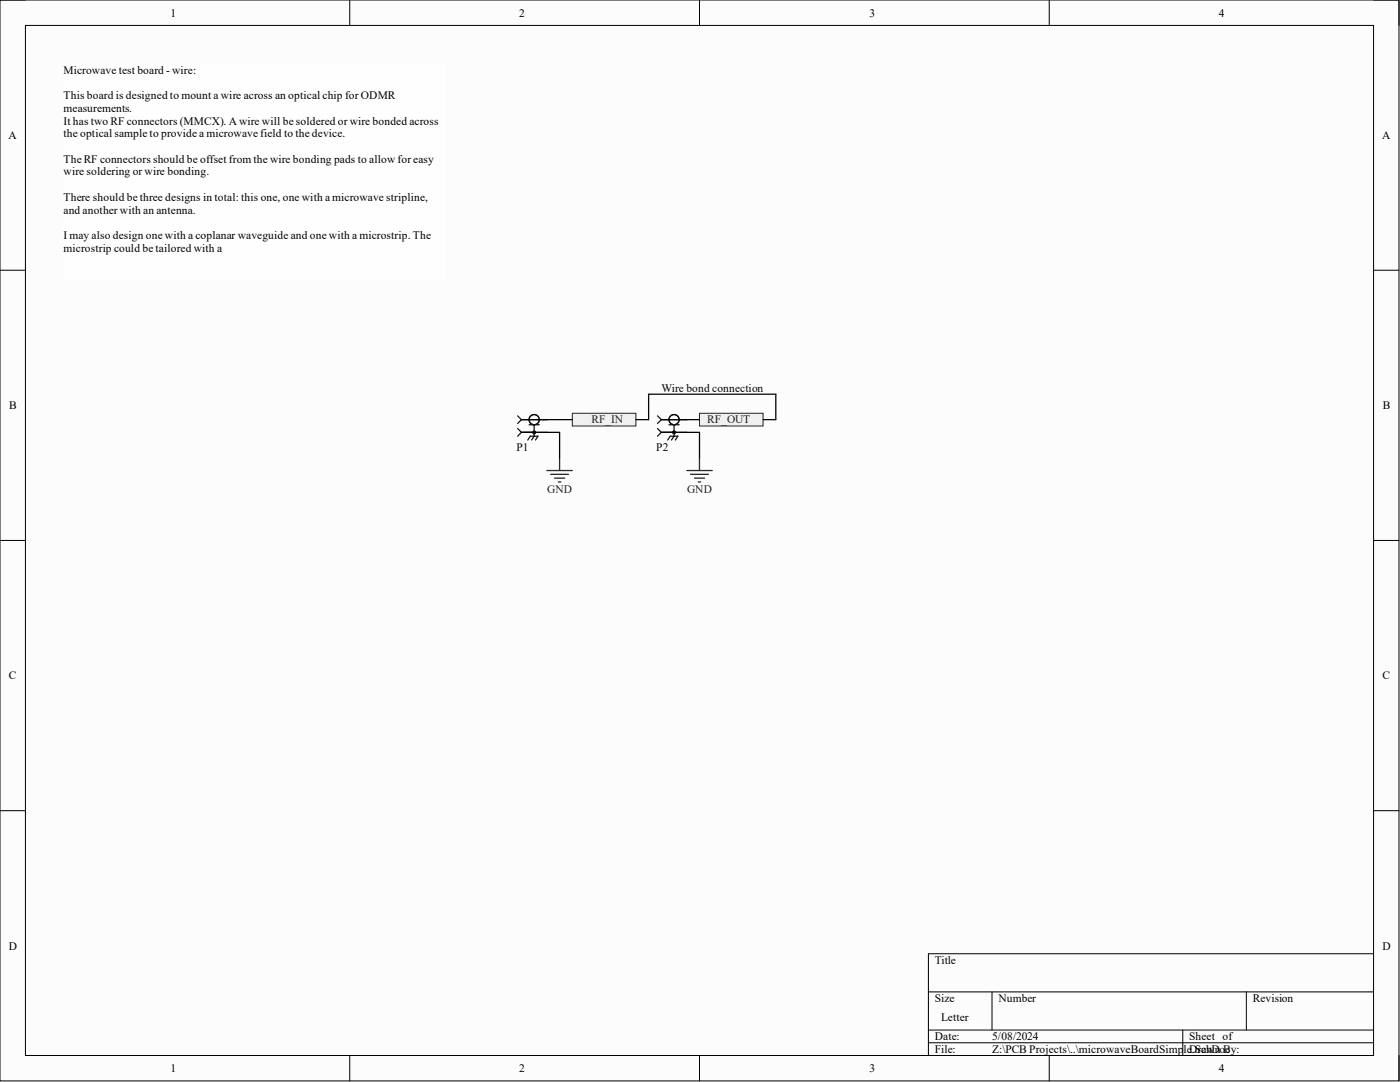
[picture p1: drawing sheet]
<svg xmlns="http://www.w3.org/2000/svg" width="279mm" height="216mm" viewBox="0 0 279 216" stroke-linecap="round" stroke-linejoin="round" font-family="sans-serif">
<path d="M0 0h279.2v215.7h-279.2z" fill-rule="evenodd" fill="#fcfcfc"/>
<path d="M0 0h279.2v215.7h-279.2z" fill="none" stroke="#000" stroke-width=".2"/>
<path d="M5.1 5.1h269v205.5h-269z" fill-rule="evenodd" fill="#fcfcfc"/>
<g fill="none" stroke="#000" stroke-width=".2">
<path d="M0 0h5.1M5.1 5.1h269v205.5h-269zM69.8 0v5.1M139.6 0v5.1M209.4 0v5.1M274.1 0h5.1v5.1M0 53.9h5.1M274.1 53.9h5.1M0 107.8h5.1M274.1 107.8h5.1M0 161.8h5.1M274.1 161.8h5.1"/>
<path d="M185.3 197.9h88.8M198 197.9v7.6M248.7 197.9v7.6M274.1 190.3h-88.8v20.3M69.8 210.6v5.1M139.6 210.6v5.1M185.3 205.5h88.8M185.3 208.1h88.8M209.4 210.6v5.1M236 205.5v5.1M279.2 210.6v5.1"/>
</g>
<g fill="none" stroke="#141414" stroke-width=".25">
<path d="M103.3 83l.8 .7M103.3 85.5l.8 .8M104.1 86.3h5M104.1 83.7l-.8 .8M104.1 83.7h5M104.1 86.3l-.8 .7M105.3 87.8l.5-.8h1.6l-.5 .8M105.6 84.8h2M106.6 84.8v2.2l-.5 .8"/>
<circle cx="106.6" cy="83.7" r="1.02"/>
<circle cx="106.6" cy="86.3" r=".25"/>
</g>
<path d="M104.1 83.7h5M104.1 86.3h5" fill="none" stroke="#000" stroke-width=".25"/>
<path d="M12.7 12.7h76.1v43.1h-76.1z" fill-rule="evenodd" fill="#fefefe"/>
<path d="M12.7 12.7h76.1v43.1h-76.1z" fill="none" stroke="#fefefe" stroke-width=".2"/>
<g fill="none" stroke="#141414" stroke-width=".25">
<path d="M131.2 83l.8 .7M131.2 85.5l.8 .8M132 86.3h5.1M132 83.7l-.8 .8M132 83.7h5.1M132 86.3l-.8 .7M133.3 87.8l.5-.8h1.5l-.5 .8M133.5 84.8h2M134.5 84.8v2.2l-.5 .8"/>
<circle cx="134.5" cy="83.7" r="1.02"/>
<circle cx="134.5" cy="86.3" r=".25"/>
</g>
<path d="M132 83.7h5.1M132 86.3h5.1" fill="none" stroke="#000" stroke-width=".25"/>
<path d="M109.1 93.9h5.1M109.9 94.6h3.6M110.7 95.4h2M111.4 96.2h.5M111.7 91.3v2.6M137.1 93.9h5M137.8 94.6h3.6M138.6 95.4h2M139.3 96.2h.6M139.6 91.3v2.6" fill="none" stroke="#202020" stroke-width=".25"/>
<path d="M114.2 82.5h12.7v2.5h-12.7z" fill-rule="evenodd" fill="#f0f0f0"/>
<path d="M114.2 82.5h12.7v2.5h-12.7z" fill="none" stroke="#202020" stroke-width=".2"/>
<path d="M139.6 82.5h12.7v2.5h-12.7z" fill-rule="evenodd" fill="#f0f0f0"/>
<path d="M139.6 82.5h12.7v2.5h-12.7z" fill="none" stroke="#202020" stroke-width=".2"/>
<path d="M126.9 83.7h2.5v-5h25.4v5h-2.5" fill="none" stroke="#000" stroke-width=".25"/>
<path d="M109.1 86.3h2.6v5M109.1 83.7h5.1M137.1 86.3h2.5v5M137.1 83.7h2.5" fill="none" stroke="#030303" stroke-width=".25"/>
<g font-size="2.3">
<text x="34" y="3.3">1</text>
<text x="103.6" y="3.3">2</text>
<text x="173.5" y="3.3">3</text>
<text x="243.2" y="3.3">4</text>
<text x="12.7" y="14.7">Microwave test board - wire:</text>
<text x="12.7" y="19.8">This board is designed to mount a wire across an optical chip for ODMR</text>
<text x="12.7" y="22.3">measurements.</text>
<text x="1.7" y="27.7">A</text>
<text x="12.7" y="24.9">It has two RF connectors (MMCX). Awire will be soldered or wire bonded across</text>
<text x="12.7" y="27.4">t</text>
<text x="13.4" y="27.4">he optical sample to provide a microwave field to the device.</text>
<text x="275.8" y="27.7">A</text>
<text x="12.7" y="32.5">The RF connectors should be offset from the wire bonding pads to allow for easy</text>
<text x="12.7" y="35">wire soldering or wire bonding.</text>
<text x="12.7" y="40.1">There should be three designs in total: this one, one with a microwave stripline,</text>
<text x="12.7" y="42.6">and another with an antenna.</text>
<text x="12.7" y="47.7">I may also design one with a coplanar waveguide and one with a microstrip. The</text>
<text x="12.7" y="50.2">microstrip could be tailored with a</text>
<text x="1.9" y="81.6">B</text>
<text x="276" y="81.6">B</text>
<text x="1.8" y="135.6">C</text>
<text x="275.9" y="135.6">C</text>
<text x="1.8" y="189.5">D</text>
<text x="275.9" y="189.5">D</text>
<text x="186.6" y="192.3">Title</text>
<text x="186.6" y="200">Size</text>
<text x="187.8" y="203.8">Letter</text>
<text x="199.2" y="200">Number</text>
<text x="250" y="200">Revision</text>
<text x="186.6" y="207.6">Date:</text>
<text x="198" y="207.6">5/08/2024</text>
<text x="237.3" y="207.6">Sheet of</text>
<text x="34" y="213.9">1</text>
<text x="103.6" y="213.9">2</text>
<text x="173.5" y="213.9">3</text>
<text x="186.6" y="210.1">File:</text>
<text x="198" y="210.1">Z:\PCB Projects\..\microwaveBoardSimp</text>
<text x="236.2" y="210.1">le.SchDoBy:</text>
<text x="237.3" y="210.1">Drawn c</text>
<text x="243.2" y="213.9">4</text>
</g>
<g font-size="2.3" fill="#030303">
<text x="132" y="78.2">Wire bond connection</text>
<text x="103" y="90.1">P1</text>
<text x="131" y="90.1">P2</text>
</g>
<g font-size="2.3" fill="#202020">
<text x="118" y="84.5">RF_IN</text>
<text x="141.1" y="84.5">RF_OUT</text>
<text x="109.2" y="98.5">GND</text>
<text x="137.1" y="98.5">GND</text>
</g>
</svg>
